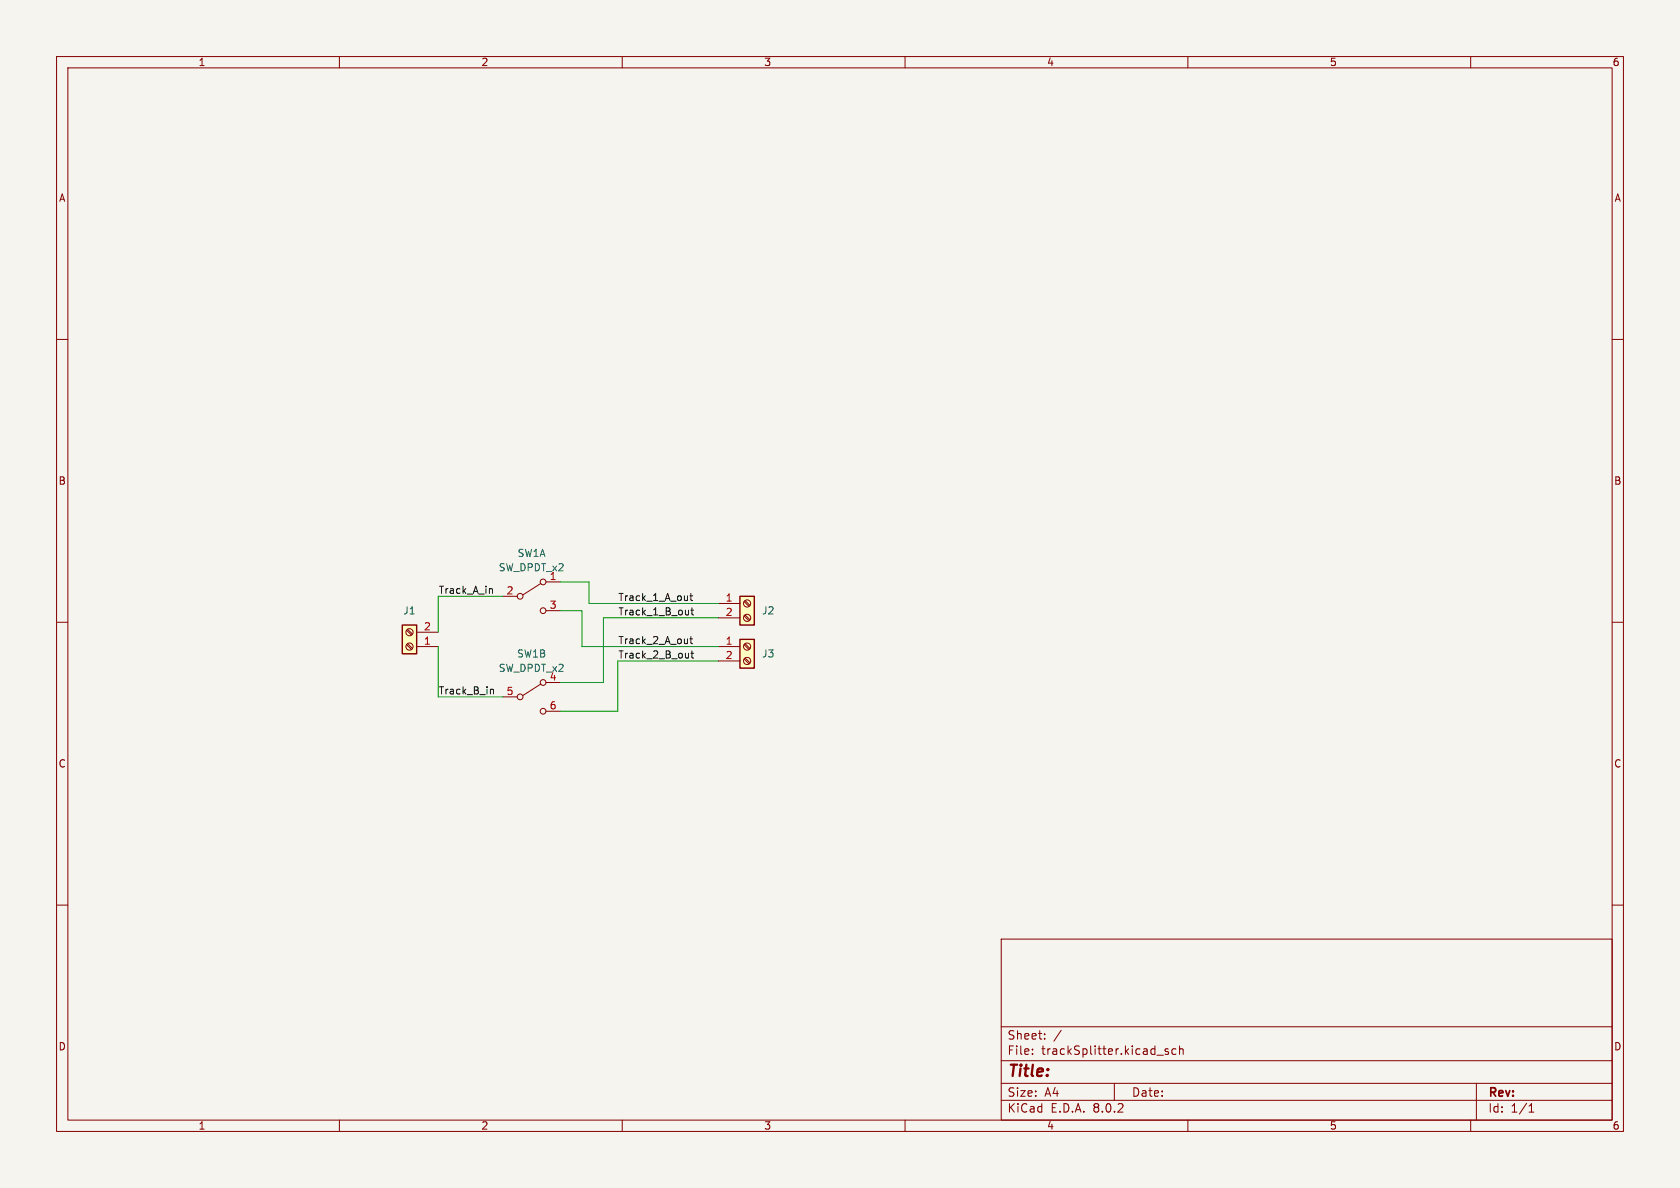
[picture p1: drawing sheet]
<svg xmlns="http://www.w3.org/2000/svg" width="297mm" height="210mm" viewBox="0 0 297 210" stroke-linecap="round" stroke-linejoin="round" font-family="sans-serif">
<path d="M0 0h297v210h-297z" fill="#f5f4ef" stroke="#f5f4ef" stroke-width=".18"/>
<g fill="none" stroke="#840000" stroke-width=".18">
<path d="M10 10h277v190h-277zM12 12h273v186h-273zM60 10v2M110 10v2M160 10v2M210 10v2M260 10v2M10 60h2M285 60h2M10 110h2M285 110h2M10 160h2"/>
<path d="M285 160h2M177 166h108v32h-108zM60 198v2M110 198v2M160 198v2M177 194.5h108M177 191.5h108M177 187.5h108M177 181.5h108M182.5 186.3v.1M182.5 185.5v.1M184.7 183.6v.1"/>
<path d="M184.7 182.8v.1M187.6 182.1l-1.3 2M197 191.5v3M204.5 186.5h1.2M206.5 185.5l-.3-.1-.2 .2v.2l.5 .2v.3h-.5M207.9 185.5l-.4-.1-.3 .3v.4l.1 .2h.6M208.5 185.5l.2-.1 .4 .1 .1 .9M208.5 184.9v1.5M210 198v2M260 198v2M261 191.5v6.5M270.3 196.6h.9"/>
<path d="M270.3 195.5l.4-.4v1.5"/>
</g>
<path d="M71.1 110.5h2.6v5.1h-2.6z" fill="#ffffc2"/>
<path d="M71.1 110.5h2.6v5.1h-2.6z" fill="none" stroke="#840000" stroke-width=".25"/>
<g fill="none" stroke="#840000" stroke-width=".18">
<path d="M71.9 111.4l.8 .9M71.9 114l.8 .8M72.1 111.3l.8 .8M72.1 113.8l.8 .8M73.7 114.3h3.8M73.7 111.8h3.8"/>
<circle cx="72.4" cy="111.8" r=".63"/>
<circle cx="72.4" cy="114.3" r=".63"/>
</g>
<path d="M130.8 105.4h2.5v5.1h-2.5z" fill="#ffffc2"/>
<path d="M130.8 105.4h2.5v5.1h-2.5z" fill="none" stroke="#840000" stroke-width=".25"/>
<g fill="none" stroke="#840000" stroke-width=".18">
<path d="M127 106.7h3.8M127 109.2h3.8M131.5 108.9l.9 .8M131.5 106.3l.9 .9M131.7 108.7l.9 .9M131.7 106.2l.9 .8"/>
<circle cx="132.1" cy="109.2" r=".63"/>
<circle cx="132.1" cy="106.7" r=".63"/>
</g>
<path d="M130.8 113h2.5v5.1h-2.5z" fill="#ffffc2"/>
<path d="M130.8 113h2.5v5.1h-2.5z" fill="none" stroke="#840000" stroke-width=".25"/>
<g fill="none" stroke="#840000" stroke-width=".18">
<path d="M88.9 105.4h2.5M95.6 103.1l-3.1 2.1M96.5 102.9h2.6M96.5 108h2.6M127 114.3h3.8M127 116.8h3.8M131.5 116.5l.9 .8M131.5 114l.9 .8M131.7 116.3l.9 .9M131.7 113.8l.9 .8M88.9 123.2h2.5M95.6 120.9l-3.1 2"/>
<path d="M96.5 120.7h2.6M96.5 125.7h2.6"/>
<circle cx="91.9" cy="105.4" r=".51"/>
<circle cx="96" cy="108" r=".51"/>
<circle cx="96" cy="102.9" r=".51"/>
<circle cx="132.1" cy="116.8" r=".63"/>
<circle cx="132.1" cy="114.3" r=".63"/>
<circle cx="91.9" cy="123.2" r=".51"/>
<circle cx="96" cy="125.7" r=".51"/>
<circle cx="96" cy="120.7" r=".51"/>
</g>
<path d="M86.9 104.1l.2 .1v.7M122 105.3h.4M122 112.9h.4M122.1 104.9v1.1l.3 .2M122.1 112.5v1.1l.3 .2M122.1 107.9h.5M122.1 115.5h.5M122.3 107.4v1.1l.3 .2M122.3 115.1v1l.3 .2M86.9 121.8l.3 .2v.7" fill="none" stroke="#0f0f0f" stroke-width=".18"/>
<path d="M77.5 114.3v8.9h11.4M88.9 105.4h-11.4v6.4M99.1 102.9h5v3.8h22.9M99.1 108h3.8v6.3h24.1M127 109.2h-20.3v11.5h-7.6M127 116.8h-17.8v8.9h-10.1" fill="none" stroke="#009600" stroke-width=".18"/>
<text font-size="2.8" fill="#840000" x="178" y="190.9">Title:</text>
<g font-size="2.1" fill="#840000">
<text x="178" y="184">Sheet:</text>
<text x="178" y="186.7">File:</text>
<text x="184.1" y="186.7">trackSplitter.kicad_sch</text>
<text x="178" y="196.9">KiCad</text>
<text x="178" y="194.1">Size:</text>
<text x="184.7" y="194.1">A4</text>
<text x="185.7" y="196.9">E.D.A.</text>
<text x="193.3" y="196.9">8.0.2</text>
<text x="200" y="194.1">Date:</text>
<text x="263" y="194.3">Rev:</text>
<text x="263" y="196.9">Id:</text>
<text x="267.1" y="196.9">1/1</text>
</g>
<g font-size="1.8" fill="#840000">
<text x="35" y="11.9">1</text>
<text x="85" y="11.9">2</text>
<text x="135" y="11.9">3</text>
<text x="185" y="11.9">4</text>
<text x="235" y="11.9">5</text>
<text x="285" y="11.9">6</text>
<text x="10.3" y="35.9">A</text>
<text x="285.3" y="35.9">A</text>
<text x="10.3" y="85.9">B</text>
<text x="285.3" y="85.9">B</text>
<text x="10.3" y="135.9">C</text>
<text x="285.3" y="135.9">C</text>
<text x="10.3" y="185.9">D</text>
<text x="285.3" y="185.9">D</text>
<text x="35" y="199.9">1</text>
<text x="85" y="199.9">2</text>
<text x="135" y="199.9">3</text>
<text x="185" y="199.9">4</text>
<text x="235" y="199.9">5</text>
<text x="285" y="199.9">6</text>
</g>
<g font-size="1.8" fill="#006464">
<text x="88.1" y="101.2">SW_DPDT_x2</text>
<text x="91.4" y="98.7">SW1A</text>
<text x="71.2" y="108.8">J1</text>
<text x="134.6" y="108.8">J2</text>
<text x="88.1" y="119">SW_DPDT_x2</text>
<text x="91.3" y="116.4">SW1B</text>
<text x="134.6" y="116.4">J3</text>
<text x="97.1" y="120.4">4</text>
</g>
<g font-size="1.8" fill="#0f0f0f">
<text x="77.5" y="105.1">Track_A_in</text>
<text x="109.2" y="106.3">Track_1_A_out</text>
<text x="109.2" y="108.9">Track_1_B_out</text>
<text x="109.2" y="114">Track_2_A_out</text>
<text x="109.2" y="116.5">Track_2_B_out</text>
<text x="77.5" y="122.8">Track_B_in</text>
</g>
<g font-size="1.8" fill="#a90000">
<text x="89.5" y="105.2">2</text>
<text x="97.1" y="102.6">1</text>
<text x="97.1" y="107.7">3</text>
<text x="128.2" y="106.4">1</text>
<text x="74.9" y="111.5">2</text>
<text x="128.2" y="109">2</text>
<text x="74.9" y="114">1</text>
<text x="128.2" y="114">1</text>
<text x="128.2" y="116.6">2</text>
<text x="89.5" y="122.9">5</text>
<text x="97.1" y="125.5">6</text>
</g>
</svg>
